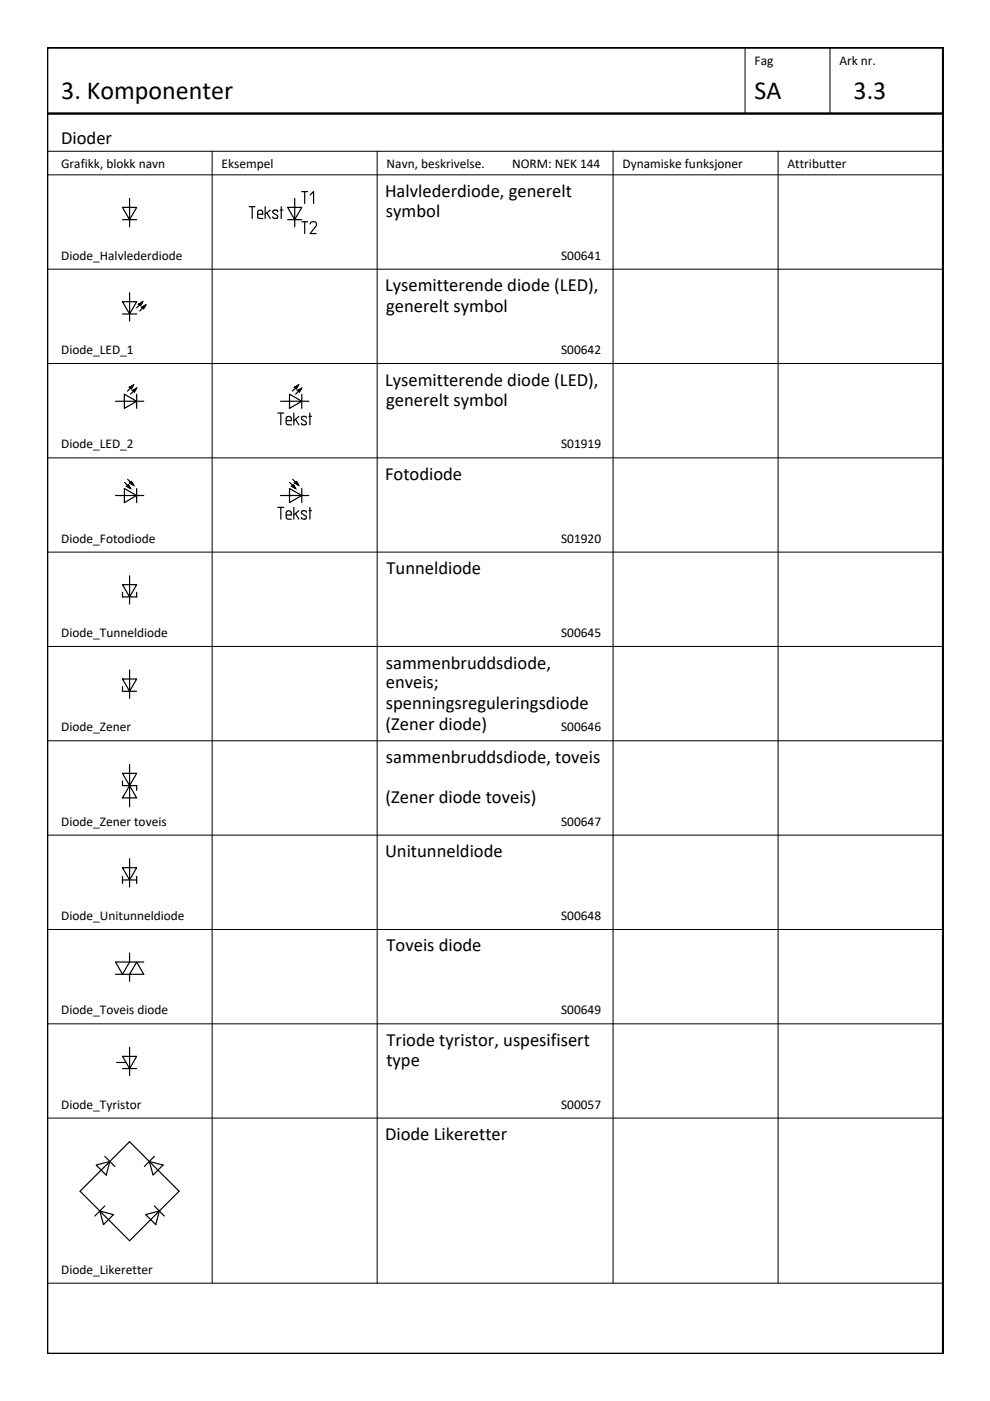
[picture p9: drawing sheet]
<svg xmlns="http://www.w3.org/2000/svg" width="210mm" height="297mm" viewBox="0 0 210 297" stroke-linecap="round" stroke-linejoin="round" font-family="sans-serif">
<!-- layer: RAMME -->
<path d="M10 10.1h190v276.9h-190zM10 24.1h189.9" fill="none" stroke="#000" stroke-width=".51"/>
<!-- layer: RAMME SYMBOLER -->
<g fill="none" stroke="#000" stroke-width=".21">
<path d="M158 10.1v14M176 10.1v14M10 32.1h189.9M10 37.1h189.9M45 32.1v240M80 32.1v240M130 32.1v240M165 32.1v240M10 57.1h189.9M10 77.1h189.9M10 97.1h189.9M10 117.1h189.9"/>
<path d="M10 137.1h189.9M10 157.1h189.9M10 177.1h189.9M10 197.1h189.9M10 217.1h189.9M10 237.1h189.9M10 272.1h189.9"/>
</g>
<!-- layer: Sig-komponenter -->
<g fill="none" stroke="#000" stroke-width=".25">
<path d="M26 44h3l-1.5 2.6zM26 46.6h3M27.5 42.1v6M61 44h3l-1.5 2.6zM62.5 42.1v6M26 64h3l-1.5 2.6zM26 66.6h3M27.5 62.1v6M29.4 64.5l.8-.5-.4 .8zM30.1 65.1l.8-.4-.5 .8zM30.2 64l-1.2 1.3M30.9 64.7l-1.3 1.2"/>
<path d="M24.5 85.1h6M26.4 83.6l2.6 1.5-2.6 1.5zM27.5 82.1l.8-.5-.5 .9zM28.2 82.8l.8-.5-.5 .8zM28.3 81.6l-1.3 1.3M29 82.3l-1.3 1.3M29 83.6v3M59.5 85.1h6M61.4 83.6l2.6 1.5-2.6 1.5zM62.5 82.1l.8-.5-.5 .9zM63.1 82.8l.8-.5-.4 .8zM63.3 81.6l-1.3 1.3"/>
<path d="M63.9 82.3l-1.2 1.3M64 83.6v3M24.5 105.1h6M26.4 103.6l2.6 1.5-2.6 1.5zM26.4 102.3l1.3 1.3M27.1 101.6l1.2 1.3M27.2 102.8l.5 .8-.8-.5zM27.5 102.4l.4-.3 .4 .8zM29 103.6v3M59.5 105.1h6M61.4 103.6l2.6 1.5-2.6 1.5zM61.4 102.3l1.3 1.3"/>
<path d="M62.1 101.6l1.2 1.3M62.2 102.8l.5 .8-.8-.5zM62.5 102.4l.4-.3 .4 .8zM64 103.6v3M26 124h3l-1.5 2.6zM26 125.6v1h3v-1M27.5 122.1v6M26 144h3l-1.5 2.6zM26 145.6v1h3M27.5 142.1v6M26 164h3l-1.5 2.6zM26 165.6v1h3v1"/>
<path d="M27.5 166.6l1.5 2.6h-3zM27.5 162.1v9M26 184h3l-1.5 2.6zM26 185.8v1.5M26 186.6h3M27.5 182.1v6M29 185.8v1.5M24.5 206.6h3v1.5M27.5 202.1v1.9h-3l1.5 2.6 1.5-2.6h3M29 204l1.5 2.6h-3zM24.7 225.3h2M26 224h3l-1.5 2.6z"/>
<path d="M26 226.6h3M27.5 222.1v6M17 252.6l10.5-10.5 10.5 10.5-10.5 10.5zM20.4 247l2.9-.7-.8 2.8zM21.2 256.8l2.9 .7-2.2 2.1zM22.2 245.2l2.1 2.1M22.2 255.7l-2.1 2.1M30.9 257.5l2.9-.7-.8 2.8zM31.7 246.3l2.9 .7-2.2 2.1zM32.7 245.2l-2.1 2.1M32.7 255.7l2.1 2.1"/>
</g>
<!-- layer: KOMP-TEKST25 -->
<g fill="none" stroke="#000" stroke-width=".25">
<path d="M52.8 43.8h1.3M53.5 43.8v2.5M54.6 45.4h1.1v-.5l-.2-.3h-.7l-.2 .3v1.1l.1 .2 1 .1M56.2 43.8v2.5M56.6 45.2l.7 1.1M57.3 44.5l-1.1 .9M58.9 44.9a.63 .63 0 0 0-1-.3v.6l.9 .5 .1 .3a.63 .63 0 0 1-1 .2l-.1-.2M59.4 44.5h.6M59.6 43.8v2.5M58.9 87.6h1.3M59.5 87.6v2.5M60.7 89.2h1.1v-.6l-.2-.2-.4-.1-.3 .1-.2 .2v1.1l.1 .3 .2 .1h.8"/>
<path d="M62.3 87.6v2.5M62.7 88.9l.7 1.2M63.4 88.3l-1.1 .9M65 88.6a.63 .63 0 0 0-1-.2v.5l.9 .5 .1 .3a.65 .65 0 0 1-1 .3l-.1-.3M65.5 88.3h.5M65.7 87.6v2.5M58.9 107.6h1.3M59.5 107.6v2.5M60.7 109.2h1.1v-.6l-.2-.2-.4-.1-.3 .1-.2 .2v1.1l.3 .4h.8M62.3 107.6v2.5M62.7 108.9l.7 1.2M63.4 108.3l-1.1 .9"/>
<path d="M65 108.6a.63 .63 0 0 0-1-.2v.5l.9 .5 .1 .3a.63 .63 0 0 1-1 .3l-.1-.3M65.5 108.3h.5M65.7 107.6v2.5"/>
</g>
<!-- layer: Sig-komponenter -->
<g fill="#000" stroke="#000" stroke-width=".21">
<path d="M29.4 64.5l.8-.5-.2 .5zM29.4 64.5l.4 .3 .2-.3z"/>
<path d="M30.1 65.1l.8-.4-.3 .4zM30.1 65.1l.3 .4 .2-.4z"/>
<path d="M27.5 82.1l.8-.5-.3 .5zM27.5 82.1l.3 .4 .2-.4z"/>
<path d="M28.2 82.8l.8-.5-.3 .5zM28.2 82.8l.3 .3 .2-.3z"/>
<path d="M62.5 82.1l.8-.5-.3 .5zM62.5 82.1l.3 .4 .2-.4z"/>
<path d="M63.1 82.8l.8-.5-.2 .5zM63.1 82.8l.4 .3 .2-.3z"/>
<path d="M27.2 102.8l.2 .3h-.5zM26.9 103.1l.8 .5-.3-.5z"/>
<path d="M27.5 102.4l.4-.3 .2 .3zM27.5 102.4l.8 .5-.2-.5z"/>
<path d="M62.2 102.8l.2 .3h-.5zM61.9 103.1l.8 .5-.3-.5z"/>
<path d="M62.9 102.1l.2 .3h-.6zM62.5 102.4l.8 .5-.2-.5z"/>
</g>
<g font-size="5.7">
<text x="62.8" y="44.4">T1</text>
<text x="62.8" y="50.8">T2</text>
</g>
<g font-size="5.5">
<text x="13" y="21.1">3. Komponenter</text>
<text x="160" y="21.1">SA</text>
<text x="181" y="21.1">3.3</text>
</g>
<g font-size="3.9">
<text x="13" y="30.6">Dioder</text>
<text x="81.6" y="41.7">Halvlederdiode, generelt</text>
<text x="81.8" y="46.1">symbol</text>
<text x="81.6" y="61.8">Lysemitterende diode (LED),</text>
<text x="81.9" y="66.2">generelt symbol</text>
<text x="81.6" y="81.8">Lysemitterende diode (LED),</text>
<text x="81.9" y="86.1">generelt symbol</text>
<text x="81.6" y="101.7">Fotodiode</text>
<text x="82" y="121.7">Tunneldiode</text>
<text x="81.8" y="141.7">sammenbruddsdiode,</text>
<text x="81.8" y="146">enveis;</text>
<text x="81.7" y="154.7">(Zener diode)</text>
<text x="81.8" y="150.3">spenningsreguleringsdiode</text>
<text x="81.8" y="161.7">sammenbruddsdiode, toveis</text>
<text x="81.7" y="170.3">(Zener diode toveis)</text>
<text x="81.6" y="181.7">Unitunneldiode</text>
<text x="82" y="201.7">Toveis diode</text>
<text x="82" y="221.7">Triode tyristor, uspesifisert</text>
<text x="81.9" y="225.9">type</text>
<text x="81.6" y="241.7">Diode Likeretter</text>
</g>
<g font-size="2.8">
<text x="160" y="13.9">Fag</text>
<text x="178" y="13.9">Ark nr.</text>
<text x="13" y="35.6">Grafikk, blokk navn</text>
<text x="47" y="35.6">Eksempel</text>
<text x="82" y="35.6">Navn, beskrivelse.</text>
<text x="108.6" y="35.6">NORM: NEK 144</text>
<text x="132" y="35.6">Dynamiske funksjoner</text>
<text x="167" y="35.6">Attributter</text>
<text x="13" y="55.1">Diode_Halvlederdiode</text>
<text x="119" y="55.1">S00641</text>
<text x="13" y="75.1">Diode_LED_1</text>
<text x="119" y="75.1">S00642</text>
<text x="13" y="95.1">Diode_LED_2</text>
<text x="119" y="95.1">S01919</text>
<text x="13" y="115.1">Diode_Fotodiode</text>
<text x="119" y="115.1">S01920</text>
<text x="13" y="135.1">Diode_Tunneldiode</text>
<text x="119" y="135.1">S00645</text>
<text x="13" y="155.1">Diode_Zener</text>
<text x="119" y="155.1">S00646</text>
<text x="13" y="175.1">Diode_Zener toveis</text>
<text x="119" y="175.1">S00647</text>
<text x="13" y="195.1">Diode_Unitunneldiode</text>
<text x="119" y="195.1">S00648</text>
<text x="13" y="215.1">Diode_Toveis diode</text>
<text x="119" y="215.1">S00649</text>
<text x="13" y="235.1">Diode_Tyristor</text>
<text x="119" y="235.1">S00057</text>
<text x="13" y="270.1">Diode_Likeretter</text>
</g>
</svg>
